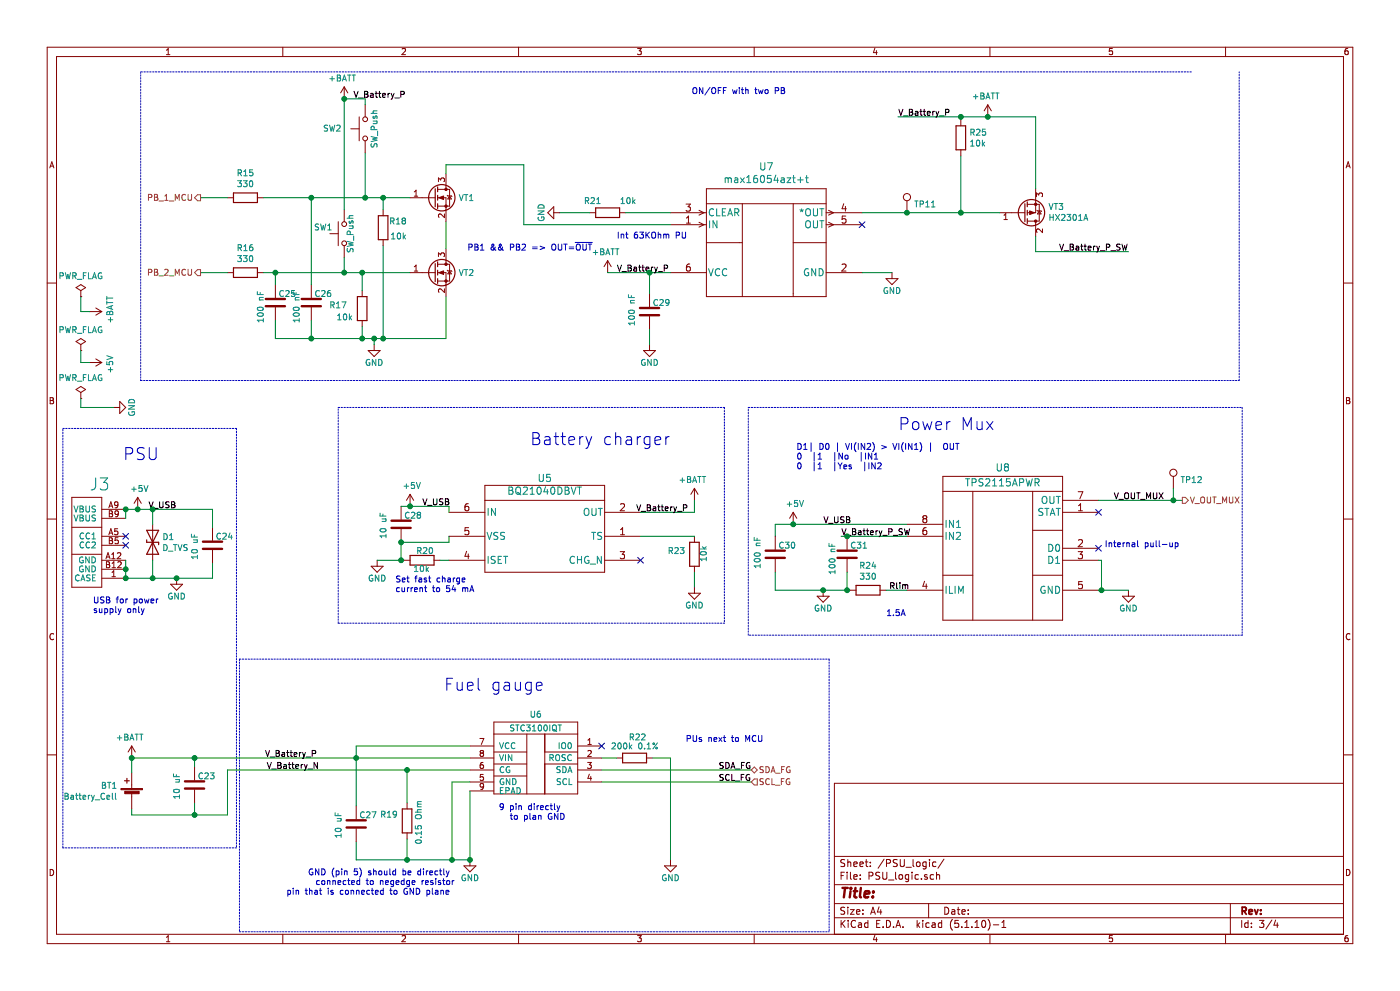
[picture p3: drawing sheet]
EESchema Schematic File Version 4
EELAYER 30 0
EELAYER END
$Descr A4 11693 8268
encoding utf-8
Sheet 3 4
Title ""
Date ""
Rev ""
Comp ""
Comment1 ""
Comment2 ""
Comment3 ""
Comment4 ""
$EndDescr
$Comp
L OnOffControllers:max16054azt+t U?
U 1 1
P 5600 1775
AR Path="/5ED3F98E/5F943E21" Ref="U?"  Part="1" 
AR Path="/5F913559/5F943E21" Ref="U7"  Part="1" 
F 0 "U7" H 6400 2162 60  0000 C CNN
F 1 "max16054azt+t" H 6400 2056 60  0000 C CNN
F 2 "TO_SOT_Packages_SMD:SOT-23-6_Handsoldering" H 6400 2015 60  0001 C CNN
F 3 "https://datasheet.lcsc.com/szlcsc/Maxim-Integrated-MAX16054AZT-T_C79401.pdf" H 5600 1775 60  0001 C CNN
F 4 "https://lcsc.com/product-detail/Interface-Specialized_Maxim-Integrated-MAX16054AZT-T_C79401.html" H 5450 2025 50  0001 C CNN "lcsc"
	1    5600 1775
	1    0    0    -1  
$EndComp
$Comp
L Device:C C?
U 1 1
P 5425 2600
AR Path="/5EA4867C/5F943E27" Ref="C?"  Part="1" 
AR Path="/5E9C1C3A/5F943E27" Ref="C?"  Part="1" 
AR Path="/5ED3F98E/5F943E27" Ref="C?"  Part="1" 
AR Path="/5F913559/5F943E27" Ref="C29"  Part="1" 
F 0 "C29" H 5450 2675 50  0000 L CNN
F 1 "100 nF" V 5275 2475 50  0000 L CNN
F 2 "Capacitor_SMD:C_0603_1608Metric" H 5463 2450 50  0001 C CNN
F 3 "~" H 5425 2600 50  0001 C CNN
	1    5425 2600
	1    0    0    -1  
$EndComp
Wire Wire Line
	5600 2275 5425 2275
Wire Wire Line
	5425 2275 5425 2450
Wire Wire Line
	7200 2275 7450 2275
$Comp
L MosfetLocal:HX2301A VT?
U 1 1
P 8550 1775
AR Path="/5ED3F98E/5F943E30" Ref="VT?"  Part="1" 
AR Path="/5F913559/5F943E30" Ref="VT3"  Part="1" 
F 0 "VT3" H 8755 1729 50  0000 L CNN
F 1 "HX2301A" H 8755 1820 50  0000 L CNN
F 2 "TO_SOT_Packages_SMD:SOT-23" H 8750 1875 50  0001 C CNN
F 3 "https://lcsc.com/product-detail/MOSFET_HX-hengjiaxing-HX2301A_C296298.html" H 8550 1775 50  0001 C CNN
	1    8550 1775
	1    0    0    1   
$EndComp
$Comp
L Device:R R?
U 1 1
P 8025 1150
AR Path="/5EA4867C/5F943E36" Ref="R?"  Part="1" 
AR Path="/5ED3F98E/5F943E36" Ref="R?"  Part="1" 
AR Path="/5F913559/5F943E36" Ref="R25"  Part="1" 
F 0 "R25" H 8095 1196 50  0000 L CNN
F 1 "10k" H 8095 1105 50  0000 L CNN
F 2 "Resistor_SMD:R_0603_1608Metric" V 7955 1150 50  0001 C CNN
F 3 "~" H 8025 1150 50  0001 C CNN
	1    8025 1150
	1    0    0    -1  
$EndComp
Text Label 5150 2275 0    50   ~ 0
V_Battery_P
Connection ~ 5425 2275
Text Label 7500 975  0    50   ~ 0
V_Battery_P
Wire Wire Line
	8025 975  8025 1000
Wire Wire Line
	8025 1300 8025 1775
Connection ~ 8025 1775
Wire Wire Line
	8025 1775 8350 1775
Wire Wire Line
	7200 1775 7575 1775
Wire Wire Line
	8025 975  8250 975 
Wire Wire Line
	8650 975  8650 1575
Text Label 9425 2100 2    50   ~ 0
V_Battery_P_SW
Wire Wire Line
	8650 1975 8650 2100
Wire Wire Line
	8650 2100 9425 2100
Wire Wire Line
	5600 1775 5225 1775
$Comp
L Device:R R?
U 1 1
P 5075 1775
AR Path="/5EA4867C/5F943E4B" Ref="R?"  Part="1" 
AR Path="/5ED3F98E/5F943E4B" Ref="R?"  Part="1" 
AR Path="/5F913559/5F943E4B" Ref="R21"  Part="1" 
F 0 "R21" V 4975 1575 50  0000 L CNN
F 1 "10k" V 4975 1875 50  0000 L CNN
F 2 "Resistor_SMD:R_0603_1608Metric" V 5005 1775 50  0001 C CNN
F 3 "~" H 5075 1775 50  0001 C CNN
	1    5075 1775
	0    1    1    0   
$EndComp
Wire Wire Line
	4925 1775 4675 1775
NoConn ~ 7200 1875
Wire Wire Line
	7500 975  8025 975 
Connection ~ 8025 975 
Text Notes 5150 2000 0    50   ~ 0
Int 63KOhm PU\n
Wire Notes Line
	1175 600  1175 3175
Wire Notes Line
	1175 3175 10350 3175
Wire Notes Line
	10350 3175 10350 600 
Wire Notes Line
	9950 600  1175 600 
Text Notes 5775 875  0    50   ~ 0
ON/OFF with two PB\n\n
$Comp
L Connector:TestPoint TP?
U 1 1
P 7575 1775
AR Path="/5E9C1C3A/5F943E5B" Ref="TP?"  Part="1" 
AR Path="/5ED3F98E/5F943E5B" Ref="TP?"  Part="1" 
AR Path="/5F913559/5F943E5B" Ref="TP11"  Part="1" 
F 0 "TP11" H 7633 1847 50  0000 L CNN
F 1 "TestPoint" H 7633 1802 50  0001 L CNN
F 2 "Measurement_Points:Measurement_Point_Round-SMD-Pad_Small" H 7775 1775 50  0001 C CNN
F 3 "~" H 7775 1775 50  0001 C CNN
	1    7575 1775
	1    0    0    -1  
$EndComp
Text HLabel 1675 1650 0    50   Output ~ 0
PB_1_MCU
Text HLabel 1675 2275 0    50   Output ~ 0
PB_2_MCU
$Comp
L MosfetLocal:SL2300 VT?
U 1 1
P 3700 1650
AR Path="/5EA4867C/5F943E66" Ref="VT?"  Part="1" 
AR Path="/5ED3F98E/5F943E66" Ref="VT?"  Part="1" 
AR Path="/5F913559/5F943E66" Ref="VT1"  Part="1" 
F 0 "VT1" H 3829 1650 50  0000 L CNN
F 1 "SL2300" H 3830 1605 50  0001 L CNN
F 2 "TO_SOT_Packages_SMD:SOT-23" H 3700 1650 50  0001 C CNN
F 3 "https://datasheet.lcsc.com/szlcsc/1906271838_SLKORMICRO-Elec-SL2300_C350314.pdf" H 3700 1650 50  0001 C CNN
F 4 "https://lcsc.com/product-detail/MOSFET_Slkor-SLKORMICRO-Elec-SL2300_C350314.html" H 3700 1650 50  0001 C CNN "lcsc"
	1    3700 1650
	1    0    0    -1  
$EndComp
$Comp
L MosfetLocal:SL2300 VT?
U 1 1
P 3700 2275
AR Path="/5EA4867C/5F943E6D" Ref="VT?"  Part="1" 
AR Path="/5ED3F98E/5F943E6D" Ref="VT?"  Part="1" 
AR Path="/5F913559/5F943E6D" Ref="VT2"  Part="1" 
F 0 "VT2" H 3829 2275 50  0000 L CNN
F 1 "SL2300" H 3830 2230 50  0001 L CNN
F 2 "TO_SOT_Packages_SMD:SOT-23" H 3700 2275 50  0001 C CNN
F 3 "https://datasheet.lcsc.com/szlcsc/1906271838_SLKORMICRO-Elec-SL2300_C350314.pdf" H 3700 2275 50  0001 C CNN
F 4 "https://lcsc.com/product-detail/MOSFET_Slkor-SLKORMICRO-Elec-SL2300_C350314.html" H 3700 2275 50  0001 C CNN "lcsc"
	1    3700 2275
	1    0    0    -1  
$EndComp
Wire Wire Line
	3725 1850 3725 2075
$Comp
L Switch:SW_Push SW?
U 1 1
P 3050 1075
AR Path="/5ED3F98E/5F943E75" Ref="SW?"  Part="1" 
AR Path="/5F913559/5F943E75" Ref="SW2"  Part="1" 
F 0 "SW2" V 3050 1350 50  0000 C CNN
F 1 "SW_Push" H 3050 1000 50  0000 C CNN
F 2 "Buttons_Switches_SMD:SW_SPST_B3U-3000P-B" H 3050 1275 50  0001 C CNN
F 3 "https://datasheet.lcsc.com/szlcsc/Omron-Electronics-B3U-3000PM-B_C306884.pdf" H 3050 1275 50  0001 C CNN
F 4 "https://lcsc.com/products/Tactile-Switches_427.html?q=b3u-3000" H 3050 1075 50  0001 C CNN "lcsc"
	1    3050 1075
	0    -1   -1   0   
$EndComp
$Comp
L Switch:SW_Push SW?
U 1 1
P 2875 1950
AR Path="/5ED3F98E/5F943E7C" Ref="SW?"  Part="1" 
AR Path="/5F913559/5F943E7C" Ref="SW1"  Part="1" 
F 0 "SW1" V 2925 2125 50  0000 C CNN
F 1 "SW_Push" H 2875 1900 50  0000 C CNN
F 2 "Buttons_Switches_SMD:SW_SPST_B3U-3000P-B" H 2875 2150 50  0001 C CNN
F 3 "https://datasheet.lcsc.com/szlcsc/Omron-Electronics-B3U-3000PM-B_C306884.pdf" H 2875 2150 50  0001 C CNN
F 4 "https://lcsc.com/products/Tactile-Switches_427.html?q=b3u-3000" H 2875 1950 50  0001 C CNN "lcsc"
	1    2875 1950
	0    -1   -1   0   
$EndComp
$Comp
L Device:R R?
U 1 1
P 3025 2575
AR Path="/5EA4867C/5F943E82" Ref="R?"  Part="1" 
AR Path="/5ED3F98E/5F943E82" Ref="R?"  Part="1" 
AR Path="/5F913559/5F943E82" Ref="R17"  Part="1" 
F 0 "R17" H 3150 2550 50  0000 L CNN
F 1 "10k" H 3100 2650 50  0000 L CNN
F 2 "Resistor_SMD:R_0603_1608Metric" V 2955 2575 50  0001 C CNN
F 3 "~" H 3025 2575 50  0001 C CNN
	1    3025 2575
	-1   0    0    1   
$EndComp
$Comp
L Device:R R?
U 1 1
P 3200 1900
AR Path="/5EA4867C/5F943E88" Ref="R?"  Part="1" 
AR Path="/5ED3F98E/5F943E88" Ref="R?"  Part="1" 
AR Path="/5F913559/5F943E88" Ref="R18"  Part="1" 
F 0 "R18" H 3000 1850 50  0000 L CNN
F 1 "10k" H 3000 1975 50  0000 L CNN
F 2 "Resistor_SMD:R_0603_1608Metric" V 3130 1900 50  0001 C CNN
F 3 "~" H 3200 1900 50  0001 C CNN
	1    3200 1900
	-1   0    0    1   
$EndComp
Wire Wire Line
	3200 1750 3200 1650
Wire Wire Line
	3200 1650 3425 1650
Wire Wire Line
	3025 2425 3025 2275
Wire Wire Line
	3025 2275 3425 2275
Wire Wire Line
	3200 2050 3200 2825
Wire Wire Line
	3200 2825 3125 2825
Wire Wire Line
	3025 2825 3025 2725
$Comp
L power:GND #PWR?
U 1 1
P 3125 2875
AR Path="/5F943E95" Ref="#PWR?"  Part="1" 
AR Path="/5E9B1DCE/5F943E95" Ref="#PWR?"  Part="1" 
AR Path="/5ED3F98E/5F943E95" Ref="#PWR?"  Part="1" 
AR Path="/5F913559/5F943E95" Ref="#PWR031"  Part="1" 
F 0 "#PWR031" H 3125 2625 50  0001 C CNN
F 1 "GND" H 3125 2725 50  0000 C CNN
F 2 "" H 3125 2875 50  0001 C CNN
F 3 "" H 3125 2875 50  0001 C CNN
	1    3125 2875
	1    0    0    -1  
$EndComp
Wire Wire Line
	3125 2875 3125 2825
Connection ~ 3125 2825
Wire Wire Line
	3725 2475 3725 2825
Wire Wire Line
	3725 2825 3200 2825
Connection ~ 3200 2825
Wire Wire Line
	2875 2275 2875 2150
Connection ~ 3025 2275
Wire Wire Line
	3050 1275 3050 1650
Connection ~ 3200 1650
Wire Wire Line
	2875 825  3050 825 
Wire Wire Line
	3050 825  3050 875 
Wire Wire Line
	2875 825  2875 1750
Wire Wire Line
	3725 1450 3725 1375
Wire Wire Line
	3725 1375 4375 1375
Wire Wire Line
	4375 1375 4375 1875
Wire Wire Line
	4375 1875 5600 1875
Text Notes 4950 2100 2    50   ~ 0
PB1 && PB2 => OUT=~OUT\n
Text Label 2950 825  0    50   ~ 0
V_Battery_P
$Comp
L power:GND #PWR?
U 1 1
P 4675 1775
AR Path="/5F943EB2" Ref="#PWR?"  Part="1" 
AR Path="/5E9B1DCE/5F943EB2" Ref="#PWR?"  Part="1" 
AR Path="/5ED3F98E/5F943EB2" Ref="#PWR?"  Part="1" 
AR Path="/5F913559/5F943EB2" Ref="#PWR035"  Part="1" 
F 0 "#PWR035" H 4675 1525 50  0001 C CNN
F 1 "GND" H 4675 1625 50  0000 C CNN
F 2 "" H 4675 1775 50  0001 C CNN
F 3 "" H 4675 1775 50  0001 C CNN
	1    4675 1775
	0    1    1    0   
$EndComp
$Comp
L power:GND #PWR?
U 1 1
P 5425 2875
AR Path="/5F943EB8" Ref="#PWR?"  Part="1" 
AR Path="/5E9B1DCE/5F943EB8" Ref="#PWR?"  Part="1" 
AR Path="/5ED3F98E/5F943EB8" Ref="#PWR?"  Part="1" 
AR Path="/5F913559/5F943EB8" Ref="#PWR037"  Part="1" 
F 0 "#PWR037" H 5425 2625 50  0001 C CNN
F 1 "GND" H 5425 2725 50  0000 C CNN
F 2 "" H 5425 2875 50  0001 C CNN
F 3 "" H 5425 2875 50  0001 C CNN
	1    5425 2875
	1    0    0    -1  
$EndComp
Wire Wire Line
	5425 2750 5425 2875
$Comp
L power:GND #PWR?
U 1 1
P 7450 2275
AR Path="/5F943EBF" Ref="#PWR?"  Part="1" 
AR Path="/5E9B1DCE/5F943EBF" Ref="#PWR?"  Part="1" 
AR Path="/5ED3F98E/5F943EBF" Ref="#PWR?"  Part="1" 
AR Path="/5F913559/5F943EBF" Ref="#PWR043"  Part="1" 
F 0 "#PWR043" H 7450 2025 50  0001 C CNN
F 1 "GND" H 7450 2125 50  0000 C CNN
F 2 "" H 7450 2275 50  0001 C CNN
F 3 "" H 7450 2275 50  0001 C CNN
	1    7450 2275
	1    0    0    -1  
$EndComp
$Comp
L Device:R R?
U 1 1
P 7250 4925
AR Path="/5EA4867C/5F943ECC" Ref="R?"  Part="1" 
AR Path="/5E9C1C3A/5F943ECC" Ref="R?"  Part="1" 
AR Path="/5ED3F98E/5F943ECC" Ref="R?"  Part="1" 
AR Path="/5F913559/5F943ECC" Ref="R24"  Part="1" 
F 0 "R24" V 7043 4925 50  0000 C CNN
F 1 "330" V 7134 4925 50  0000 C CNN
F 2 "Resistor_SMD:R_0603_1608Metric" V 7180 4925 50  0001 C CNN
F 3 "https://lcsc.com/product-detail/Others_Viking-Tech-ARG03FTC3300_C217969.html" H 7250 4925 50  0001 C CNN
	1    7250 4925
	0    1    1    0   
$EndComp
Text Label 7425 4925 0    50   ~ 0
Rlim
Wire Wire Line
	9200 4675 9175 4675
Wire Wire Line
	9200 4925 9175 4925
Wire Wire Line
	9200 4675 9200 4925
Connection ~ 9200 4925
NoConn ~ 9175 4575
Text Notes 9225 4575 0    50   ~ 0
Internal pull-up\n
$Comp
L Device:C C?
U 1 1
P 6475 4625
AR Path="/5EA4867C/5F943EDA" Ref="C?"  Part="1" 
AR Path="/5E9C1C3A/5F943EDA" Ref="C?"  Part="1" 
AR Path="/5ED3F98E/5F943EDA" Ref="C?"  Part="1" 
AR Path="/5F913559/5F943EDA" Ref="C30"  Part="1" 
F 0 "C30" H 6500 4700 50  0000 L CNN
F 1 "100 nF" V 6325 4500 50  0000 L CNN
F 2 "Capacitor_SMD:C_0603_1608Metric" H 6513 4475 50  0001 C CNN
F 3 "~" H 6475 4625 50  0001 C CNN
	1    6475 4625
	1    0    0    -1  
$EndComp
$Comp
L Device:C C?
U 1 1
P 7075 4625
AR Path="/5EA4867C/5F943EE0" Ref="C?"  Part="1" 
AR Path="/5E9C1C3A/5F943EE0" Ref="C?"  Part="1" 
AR Path="/5ED3F98E/5F943EE0" Ref="C?"  Part="1" 
AR Path="/5F913559/5F943EE0" Ref="C31"  Part="1" 
F 0 "C31" H 7100 4700 50  0000 L CNN
F 1 "100 nF" V 6950 4450 50  0000 L CNN
F 2 "Capacitor_SMD:C_0603_1608Metric" H 7113 4475 50  0001 C CNN
F 3 "~" H 7075 4625 50  0001 C CNN
	1    7075 4625
	1    0    0    -1  
$EndComp
Wire Wire Line
	6475 4475 6475 4375
Wire Wire Line
	6475 4775 6475 4925
Wire Wire Line
	7075 4775 7075 4925
Text Label 6875 4375 0    50   ~ 0
V_USB
NoConn ~ 9175 4275
Text Label 9725 4175 2    50   ~ 0
V_OUT_MUX
Text Notes 7500 3600 0    100  ~ 0
Power Mux\n
Wire Notes Line
	10375 3400 10375 5300
Wire Notes Line
	10375 5300 6250 5300
Wire Notes Line
	6250 5300 6250 3400
Wire Notes Line
	6250 3400 10375 3400
$Comp
L USB_connectors:TYPE-C-31-M-17 J?
U 1 1
P 600 4900
AR Path="/5E9C1C3A/5F943EF2" Ref="J?"  Part="1" 
AR Path="/5ED3F98E/5F943EF2" Ref="J?"  Part="1" 
AR Path="/5F913559/5F943EF2" Ref="J3"  Part="1" 
F 0 "J3" H 833 5761 100 0000 C CNN
F 1 "TYPE-C-31-M-17" H 833 5761 100 0001 C CNN
F 2 "USB:TYPE-C-31-M-17" H 600 4900 100 0001 C CNN
F 3 "https://datasheet.lcsc.com/szlcsc/1903211732_Korean-Hroparts-Elec-TYPE-C-31-M-17_C283540.pdf" H 600 4900 100 0001 C CNN
F 4 "https://lcsc.com/product-detail/Others_Korean-Hroparts-Elec-TYPE-C-31-M-17_C283540.html" H 600 4900 50  0001 C CNN "lcsc"
	1    600  4900
	1    0    0    -1  
$EndComp
Wire Wire Line
	1050 4675 1050 4750
Connection ~ 1050 4750
Wire Wire Line
	1050 4750 1050 4825
Wire Wire Line
	1050 4825 1275 4825
Connection ~ 1050 4825
NoConn ~ 1050 4550
NoConn ~ 1050 4475
Wire Wire Line
	1050 4250 1150 4250
Wire Wire Line
	1050 4250 1050 4325
Connection ~ 1050 4250
Text Label 1475 4250 2    50   ~ 0
V_USB
Text Notes 775  5125 0    50   ~ 0
USB for power \nsupply only\n
$Comp
L Connector:TestPoint TP?
U 1 1
P 9800 4075
AR Path="/5EA4867C/5F943F05" Ref="TP?"  Part="1" 
AR Path="/5E9C1C3A/5F943F05" Ref="TP?"  Part="1" 
AR Path="/5ED3F98E/5F943F05" Ref="TP?"  Part="1" 
AR Path="/5F913559/5F943F05" Ref="TP12"  Part="1" 
F 0 "TP12" H 9858 4147 50  0000 L CNN
F 1 "TestPoint" H 9858 4102 50  0001 L CNN
F 2 "Measurement_Points:Measurement_Point_Round-SMD-Pad_Small" H 10000 4075 50  0001 C CNN
F 3 "~" H 10000 4075 50  0001 C CNN
	1    9800 4075
	1    0    0    -1  
$EndComp
Text HLabel 9875 4175 2    50   Output ~ 0
V_OUT_MUX
Connection ~ 9800 4175
Wire Wire Line
	9800 4175 9875 4175
Wire Wire Line
	9800 4075 9800 4175
$Comp
L Device:D_TVS D?
U 1 1
P 1275 4525
AR Path="/5E9C1C3A/5F943F10" Ref="D?"  Part="1" 
AR Path="/5ED3F98E/5F943F10" Ref="D?"  Part="1" 
AR Path="/5F913559/5F943F10" Ref="D1"  Part="1" 
F 0 "D1" V 1229 4604 50  0000 L CNN
F 1 "D_TVS" V 1320 4604 50  0000 L CNN
F 2 "" H 1275 4525 50  0001 C CNN
F 3 "https://datasheet.lcsc.com/szlcsc/2003282109_PN-SILICON-PESDU0521P1_C499647.pdf" H 1275 4525 50  0001 C CNN
F 4 "https://lcsc.com/product-detail/TVS_PN-SILICON-PESDU0521P1_C499647.html" V 1275 4525 50  0001 C CNN "lcsc"
	1    1275 4525
	0    1    1    0   
$EndComp
Wire Wire Line
	1275 4375 1275 4250
Connection ~ 1275 4250
Wire Wire Line
	1275 4675 1275 4825
Connection ~ 1275 4825
Wire Wire Line
	1275 4825 1475 4825
Wire Wire Line
	7025 4475 7075 4475
Wire Wire Line
	6475 4375 6625 4375
Wire Wire Line
	7400 4925 7575 4925
Connection ~ 7075 4475
Wire Wire Line
	7075 4475 7575 4475
Connection ~ 7075 4925
Wire Wire Line
	7075 4925 7100 4925
Wire Wire Line
	6475 4925 6875 4925
$Comp
L power:+5V #PWR?
U 1 1
P 1150 4250
AR Path="/5E9C1C3A/5F943F24" Ref="#PWR?"  Part="1" 
AR Path="/5ED3F98E/5F943F24" Ref="#PWR?"  Part="1" 
AR Path="/5F913559/5F943F24" Ref="#PWR028"  Part="1" 
F 0 "#PWR028" H 1150 4100 50  0001 C CNN
F 1 "+5V" H 1165 4423 50  0000 C CNN
F 2 "" H 1150 4250 50  0001 C CNN
F 3 "" H 1150 4250 50  0001 C CNN
	1    1150 4250
	1    0    0    -1  
$EndComp
Connection ~ 1150 4250
Wire Wire Line
	1150 4250 1275 4250
$Comp
L power:+5V #PWR?
U 1 1
P 6625 4375
AR Path="/5E9C1C3A/5F943F2C" Ref="#PWR?"  Part="1" 
AR Path="/5ED3F98E/5F943F2C" Ref="#PWR?"  Part="1" 
AR Path="/5F913559/5F943F2C" Ref="#PWR041"  Part="1" 
F 0 "#PWR041" H 6625 4225 50  0001 C CNN
F 1 "+5V" H 6640 4548 50  0000 C CNN
F 2 "" H 6625 4375 50  0001 C CNN
F 3 "" H 6625 4375 50  0001 C CNN
	1    6625 4375
	1    0    0    -1  
$EndComp
Connection ~ 6625 4375
Wire Wire Line
	6625 4375 7575 4375
Connection ~ 7575 1775
Wire Wire Line
	7575 1775 8025 1775
$Comp
L Device:Battery_Cell BT?
U 1 1
P 1100 6650
AR Path="/5E9C1C3A/5F943F36" Ref="BT?"  Part="1" 
AR Path="/5ED3F98E/5F943F36" Ref="BT?"  Part="1" 
AR Path="/5F913559/5F943F36" Ref="BT1"  Part="1" 
F 0 "BT1" H 1218 6746 50  0000 L CNN
F 1 "Battery_Cell" H 1218 6655 50  0000 L CNN
F 2 "Battery_Holders:Keystone_107_1x23mm-CoinCell" V 1100 6710 50  0001 C CNN
F 3 "https://aliexpress.ru/item/33000396152.html?spm=a2g0o.productlist.0.0.43416af464CXwu&algo_pvid=e6706777-cde6-4668-9867-8799ba4921bb&algo_expid=e6706777-cde6-4668-9867-8799ba4921bb-0&btsid=0b8b037215874644191236041ea897&ws_ab_test=searchweb0_0,searchweb201602_,searchweb201603_" V 1100 6710 50  0001 C CNN
	1    1100 6650
	-1   0    0    -1  
$EndComp
Wire Wire Line
	1100 6450 1100 6325
Wire Wire Line
	1100 6750 1100 6800
Text Label 7025 4475 0    50   ~ 0
V_Battery_P_SW
Text Notes 1025 3850 0    100  ~ 0
PSU
$Comp
L power:GND #PWR?
U 1 1
P 1475 4825
AR Path="/5F943F40" Ref="#PWR?"  Part="1" 
AR Path="/5E9B1DCE/5F943F40" Ref="#PWR?"  Part="1" 
AR Path="/5ED3F98E/5F943F40" Ref="#PWR?"  Part="1" 
AR Path="/5F913559/5F943F40" Ref="#PWR029"  Part="1" 
F 0 "#PWR029" H 1475 4575 50  0001 C CNN
F 1 "GND" H 1475 4675 50  0000 C CNN
F 2 "" H 1475 4825 50  0001 C CNN
F 3 "" H 1475 4825 50  0001 C CNN
	1    1475 4825
	1    0    0    -1  
$EndComp
$Comp
L power:GND #PWR?
U 1 1
P 6875 4925
AR Path="/5F943F46" Ref="#PWR?"  Part="1" 
AR Path="/5E9B1DCE/5F943F46" Ref="#PWR?"  Part="1" 
AR Path="/5ED3F98E/5F943F46" Ref="#PWR?"  Part="1" 
AR Path="/5F913559/5F943F46" Ref="#PWR042"  Part="1" 
F 0 "#PWR042" H 6875 4675 50  0001 C CNN
F 1 "GND" H 6875 4775 50  0000 C CNN
F 2 "" H 6875 4925 50  0001 C CNN
F 3 "" H 6875 4925 50  0001 C CNN
	1    6875 4925
	1    0    0    -1  
$EndComp
Connection ~ 6875 4925
Wire Wire Line
	6875 4925 7075 4925
$Comp
L power:GND #PWR?
U 1 1
P 9425 4925
AR Path="/5F943F4E" Ref="#PWR?"  Part="1" 
AR Path="/5E9B1DCE/5F943F4E" Ref="#PWR?"  Part="1" 
AR Path="/5ED3F98E/5F943F4E" Ref="#PWR?"  Part="1" 
AR Path="/5F913559/5F943F4E" Ref="#PWR045"  Part="1" 
F 0 "#PWR045" H 9425 4675 50  0001 C CNN
F 1 "GND" H 9425 4775 50  0000 C CNN
F 2 "" H 9425 4925 50  0001 C CNN
F 3 "" H 9425 4925 50  0001 C CNN
	1    9425 4925
	1    0    0    -1  
$EndComp
$Comp
L power:+BATT #PWR?
U 1 1
P 1100 6325
AR Path="/5E9C1C3A/5F943F54" Ref="#PWR?"  Part="1" 
AR Path="/5F7F86D0/5F943F54" Ref="#PWR?"  Part="1" 
AR Path="/5ED3F98E/5F943F54" Ref="#PWR?"  Part="1" 
AR Path="/5F913559/5F943F54" Ref="#PWR027"  Part="1" 
F 0 "#PWR027" H 1100 6175 50  0001 C CNN
F 1 "+BATT" H 1115 6498 50  0000 C CNN
F 2 "" H 1100 6325 50  0001 C CNN
F 3 "" H 1100 6325 50  0001 C CNN
	1    1100 6325
	-1   0    0    -1  
$EndComp
Connection ~ 1100 6325
Wire Wire Line
	5350 4475 5800 4475
$Comp
L BatteryManagmentLocal:BQ21040DBVT U?
U 1 1
P 3750 4375
AR Path="/5E9C1C3A/5F943F5D" Ref="U?"  Part="1" 
AR Path="/5F7F86D0/5F943F5D" Ref="U?"  Part="1" 
AR Path="/5ED3F98E/5F943F5D" Ref="U?"  Part="1" 
AR Path="/5F913559/5F943F5D" Ref="U5"  Part="1" 
F 0 "U5" H 4550 4762 60  0000 C CNN
F 1 "BQ21040DBVT" H 4550 4656 60  0000 C CNN
F 2 "TO_SOT_Packages_SMD:SOT-23-6" H 4550 4615 60  0001 C CNN
F 3 "https://datasheet.lcsc.com/szlcsc/Texas-Instruments-TI-BQ21040DBVR_C202311.pdf" H 4550 4656 60  0001 C CNN
F 4 "https://lcsc.com/product-detail/PMIC-Battery-Management_Texas-Instruments_BQ21040DBVR_Texas-Instruments-Texas-Instruments-BQ21040DBVR_C202311.html" H 3750 4375 50  0001 C CNN "lcsc"
	1    3750 4375
	1    0    0    -1  
$EndComp
Wire Wire Line
	3750 4225 3750 4275
Wire Wire Line
	3750 4525 3750 4475
$Comp
L Device:R R?
U 1 1
P 3525 4675
AR Path="/5EA4867C/5F943F65" Ref="R?"  Part="1" 
AR Path="/5E9C1C3A/5F943F65" Ref="R?"  Part="1" 
AR Path="/5F7F86D0/5F943F65" Ref="R?"  Part="1" 
AR Path="/5ED3F98E/5F943F65" Ref="R?"  Part="1" 
AR Path="/5F913559/5F943F65" Ref="R20"  Part="1" 
F 0 "R20" V 3600 4625 50  0000 L CNN
F 1 "10k" V 3450 4600 50  0000 L CNN
F 2 "Resistor_SMD:R_0603_1608Metric" V 3455 4675 50  0001 C CNN
F 3 "~" H 3525 4675 50  0001 C CNN
	1    3525 4675
	0    1    -1   0   
$EndComp
Wire Wire Line
	3750 4675 3675 4675
Wire Wire Line
	3375 4675 3350 4675
Text Notes 3300 4950 0    50   ~ 0
Set fast charge\ncurrent to 54 mA
NoConn ~ 5350 4675
Wire Wire Line
	3350 4525 3750 4525
Wire Wire Line
	3350 4225 3425 4225
Text Notes 4425 3725 0    100  ~ 0
Battery charger\n
Wire Notes Line
	2825 5200 2825 3400
$Comp
L Device:R R?
U 1 1
P 5800 4625
AR Path="/5EA4867C/5F943F7B" Ref="R?"  Part="1" 
AR Path="/5E9C1C3A/5F943F7B" Ref="R?"  Part="1" 
AR Path="/5F7F86D0/5F943F7B" Ref="R?"  Part="1" 
AR Path="/5ED3F98E/5F943F7B" Ref="R?"  Part="1" 
AR Path="/5F913559/5F943F7B" Ref="R23"  Part="1" 
F 0 "R23" H 5575 4600 50  0000 L CNN
F 1 "10k" V 5875 4550 50  0000 L CNN
F 2 "Resistor_SMD:R_0603_1608Metric" V 5730 4625 50  0001 C CNN
F 3 "~" H 5800 4625 50  0001 C CNN
	1    5800 4625
	1    0    0    1   
$EndComp
Text Label 3525 4225 0    50   ~ 0
V_USB
Wire Notes Line
	6050 3400 6050 5200
Wire Notes Line
	2825 5200 6050 5200
Wire Notes Line
	2825 3400 6050 3400
$Comp
L power:+5V #PWR?
U 1 1
P 3425 4225
AR Path="/5E9C1C3A/5F943F85" Ref="#PWR?"  Part="1" 
AR Path="/5F7F86D0/5F943F85" Ref="#PWR?"  Part="1" 
AR Path="/5ED3F98E/5F943F85" Ref="#PWR?"  Part="1" 
AR Path="/5F913559/5F943F85" Ref="#PWR033"  Part="1" 
F 0 "#PWR033" H 3425 4075 50  0001 C CNN
F 1 "+5V" H 3440 4398 50  0000 C CNN
F 2 "" H 3425 4225 50  0001 C CNN
F 3 "" H 3425 4225 50  0001 C CNN
	1    3425 4225
	1    0    0    -1  
$EndComp
Connection ~ 3425 4225
Wire Wire Line
	3425 4225 3750 4225
$Comp
L power:GND #PWR?
U 1 1
P 3150 4675
AR Path="/5F943F8D" Ref="#PWR?"  Part="1" 
AR Path="/5E9B1DCE/5F943F8D" Ref="#PWR?"  Part="1" 
AR Path="/5ED3F98E/5F943F8D" Ref="#PWR?"  Part="1" 
AR Path="/5E9C1C3A/5F943F8D" Ref="#PWR?"  Part="1" 
AR Path="/5F7F86D0/5F943F8D" Ref="#PWR?"  Part="1" 
AR Path="/5F913559/5F943F8D" Ref="#PWR032"  Part="1" 
F 0 "#PWR032" H 3150 4425 50  0001 C CNN
F 1 "GND" H 3150 4525 50  0000 C CNN
F 2 "" H 3150 4675 50  0001 C CNN
F 3 "" H 3150 4675 50  0001 C CNN
	1    3150 4675
	1    0    0    -1  
$EndComp
Wire Wire Line
	3350 4525 3350 4675
Connection ~ 3350 4675
Wire Wire Line
	3350 4675 3150 4675
$Comp
L power:+BATT #PWR?
U 1 1
P 5800 4175
AR Path="/5E9C1C3A/5F943F9D" Ref="#PWR?"  Part="1" 
AR Path="/5F7F86D0/5F943F9D" Ref="#PWR?"  Part="1" 
AR Path="/5ED3F98E/5F943F9D" Ref="#PWR?"  Part="1" 
AR Path="/5F913559/5F943F9D" Ref="#PWR039"  Part="1" 
F 0 "#PWR039" H 5800 4025 50  0001 C CNN
F 1 "+BATT" H 5815 4348 50  0000 C CNN
F 2 "" H 5800 4175 50  0001 C CNN
F 3 "" H 5800 4175 50  0001 C CNN
	1    5800 4175
	-1   0    0    -1  
$EndComp
Wire Wire Line
	5800 4275 5800 4175
Wire Wire Line
	5350 4275 5800 4275
Text Label 2650 6325 2    50   ~ 0
V_Battery_P
$Comp
L BatteryManagmentLocal:STC3100IQT U?
U 1 1
P 4475 6375
AR Path="/5E9C1C3A/5F943FA7" Ref="U?"  Part="1" 
AR Path="/5F7F86D0/5F943FA7" Ref="U?"  Part="1" 
AR Path="/5ED3F98E/5F943FA7" Ref="U?"  Part="1" 
AR Path="/5F913559/5F943FA7" Ref="U6"  Part="1" 
F 0 "U6" H 4475 6790 50  0000 C CNN
F 1 "STC3100IQT" H 4475 6675 50  0000 C CNN
F 2 "Housings_DFN_QFN:DFN-8-1EP_3x3mm_Pitch0.5mm" H 4600 7150 50  0001 C CNN
F 3 "https://datasheet.lcsc.com/szlcsc/1804172029_STMicroelectronics-STC3100IQT_C155587.pdf" H 4475 6375 50  0001 C CNN
F 4 "https://lcsc.com/product-detail/_STMicroelectronics_STC3100IQT_STC3100IQT_C155587.html" H 4850 7000 50  0001 C CNN "lcsc"
	1    4475 6375
	-1   0    0    -1  
$EndComp
Text Label 2225 6425 0    50   ~ 0
V_Battery_N
Wire Wire Line
	3400 6425 3400 6700
Wire Wire Line
	3775 6525 3775 7175
Wire Wire Line
	3400 7000 3400 7175
Text Notes 3800 7475 2    50   ~ 0
GND (pin 5) should be directly \nconnected to negedge resistor\npin that is connected to GND plane 
Wire Wire Line
	3925 6225 2975 6225
Wire Wire Line
	2975 7025 2975 7175
Connection ~ 3400 7175
Wire Wire Line
	2975 7175 3400 7175
NoConn ~ 5025 6225
$Comp
L Device:R R?
U 1 1
P 5300 6325
AR Path="/5EA4867C/5F943FCB" Ref="R?"  Part="1" 
AR Path="/5E9C1C3A/5F943FCB" Ref="R?"  Part="1" 
AR Path="/5F7F86D0/5F943FCB" Ref="R?"  Part="1" 
AR Path="/5ED3F98E/5F943FCB" Ref="R?"  Part="1" 
AR Path="/5F913559/5F943FCB" Ref="R22"  Part="1" 
F 0 "R22" V 5125 6275 50  0000 L CNN
F 1 "200k 0.1%" V 5200 6125 50  0000 L CNN
F 2 "Resistor_SMD:R_0603_1608Metric" V 5230 6325 50  0001 C CNN
F 3 "~" H 5300 6325 50  0001 C CNN
	1    5300 6325
	0    1    1    0   
$EndComp
Wire Wire Line
	5150 6325 5025 6325
Wire Wire Line
	5450 6325 5600 6325
Wire Wire Line
	3775 7175 3400 7175
Wire Wire Line
	3775 6525 3925 6525
Text Notes 4725 6850 2    50   ~ 0
9 pin directly \nto plan GND\n
Text Notes 4550 5775 2    100  ~ 0
Fuel gauge
Wire Notes Line
	2000 5500 2000 7775
$Comp
L Device:R R?
U 1 1
P 3400 6850
AR Path="/5EA4867C/5F943FE9" Ref="R?"  Part="1" 
AR Path="/5E9C1C3A/5F943FE9" Ref="R?"  Part="1" 
AR Path="/5F7F86D0/5F943FE9" Ref="R?"  Part="1" 
AR Path="/5ED3F98E/5F943FE9" Ref="R?"  Part="1" 
AR Path="/5F913559/5F943FE9" Ref="R19"  Part="1" 
F 0 "R19" H 3475 6800 50  0000 L CNN
F 1 "0.15 Ohm" V 3300 6675 50  0000 L CNN
F 2 "Resistor_SMD:R_0603_1608Metric" V 3330 6850 50  0001 C CNN
F 3 "~" H 3400 6850 50  0001 C CNN
F 4 "https://lcsc.com/product-detail/Chip-Resistor-Surface-Mount_UNI-ROYAL-Uniroyal-Elec-0603WAF150LT5E_C45879.html" V 3400 6850 50  0001 C CNN "lcsc"
	1    3400 6850
	-1   0    0    1   
$EndComp
Text Label 6000 6425 0    50   ~ 0
SDA_FG
Text Label 6000 6525 0    50   ~ 0
SCL_FG
Wire Notes Line
	2000 5500 6925 5500
Wire Notes Line
	2000 7775 6925 7775
Wire Notes Line
	6925 5500 6925 7775
Text HLabel 6275 6425 2    50   BiDi ~ 0
SDA_FG
Text HLabel 6275 6525 2    50   Input ~ 0
SCL_FG
$Comp
L power:GND #PWR?
U 1 1
P 3925 7175
AR Path="/5F943FFA" Ref="#PWR?"  Part="1" 
AR Path="/5E9B1DCE/5F943FFA" Ref="#PWR?"  Part="1" 
AR Path="/5ED3F98E/5F943FFA" Ref="#PWR?"  Part="1" 
AR Path="/5E9C1C3A/5F943FFA" Ref="#PWR?"  Part="1" 
AR Path="/5F7F86D0/5F943FFA" Ref="#PWR?"  Part="1" 
AR Path="/5F913559/5F943FFA" Ref="#PWR034"  Part="1" 
F 0 "#PWR034" H 3925 6925 50  0001 C CNN
F 1 "GND" H 3925 7025 50  0000 C CNN
F 2 "" H 3925 7175 50  0001 C CNN
F 3 "" H 3925 7175 50  0001 C CNN
	1    3925 7175
	1    0    0    -1  
$EndComp
Connection ~ 3775 7175
Wire Wire Line
	3925 6600 3925 7175
Connection ~ 3925 7175
Wire Wire Line
	3775 7175 3925 7175
Wire Wire Line
	5600 6325 5600 7175
$Comp
L power:GND #PWR?
U 1 1
P 5600 7175
AR Path="/5F944005" Ref="#PWR?"  Part="1" 
AR Path="/5E9B1DCE/5F944005" Ref="#PWR?"  Part="1" 
AR Path="/5ED3F98E/5F944005" Ref="#PWR?"  Part="1" 
AR Path="/5E9C1C3A/5F944005" Ref="#PWR?"  Part="1" 
AR Path="/5F7F86D0/5F944005" Ref="#PWR?"  Part="1" 
AR Path="/5F913559/5F944005" Ref="#PWR038"  Part="1" 
F 0 "#PWR038" H 5600 6925 50  0001 C CNN
F 1 "GND" H 5600 7025 50  0000 C CNN
F 2 "" H 5600 7175 50  0001 C CNN
F 3 "" H 5600 7175 50  0001 C CNN
	1    5600 7175
	1    0    0    -1  
$EndComp
Wire Wire Line
	1900 6425 3400 6425
Text Label 5750 4275 2    50   ~ 0
V_Battery_P
Wire Wire Line
	1100 6325 1625 6325
Wire Wire Line
	1100 6800 1625 6800
Wire Wire Line
	1900 6800 1900 6425
Wire Notes Line
	1975 3575 1975 7075
Wire Notes Line
	1975 7075 525  7075
Wire Notes Line
	525  7075 525  3575
Wire Notes Line
	525  3575 1975 3575
Wire Wire Line
	3400 6425 3925 6425
Connection ~ 3400 6425
$Comp
L Device:R R?
U 1 1
P 2050 1650
AR Path="/5EA4867C/5F961CF4" Ref="R?"  Part="1" 
AR Path="/5F7F86D0/5F961CF4" Ref="R?"  Part="1" 
AR Path="/5F913559/5F961CF4" Ref="R15"  Part="1" 
F 0 "R15" V 1843 1650 50  0000 C CNN
F 1 "330" V 1934 1650 50  0000 C CNN
F 2 "Resistor_SMD:R_0603_1608Metric" V 1980 1650 50  0001 C CNN
F 3 "https://lcsc.com/product-detail/Others_Viking-Tech-ARG03FTC3300_C217969.html" H 2050 1650 50  0001 C CNN
	1    2050 1650
	0    1    1    0   
$EndComp
$Comp
L Device:R R?
U 1 1
P 2050 2275
AR Path="/5EA4867C/5F966531" Ref="R?"  Part="1" 
AR Path="/5F7F86D0/5F966531" Ref="R?"  Part="1" 
AR Path="/5F913559/5F966531" Ref="R16"  Part="1" 
F 0 "R16" V 1843 2275 50  0000 C CNN
F 1 "330" V 1934 2275 50  0000 C CNN
F 2 "Resistor_SMD:R_0603_1608Metric" V 1980 2275 50  0001 C CNN
F 3 "https://lcsc.com/product-detail/Others_Viking-Tech-ARG03FTC3300_C217969.html" H 2050 2275 50  0001 C CNN
	1    2050 2275
	0    1    1    0   
$EndComp
Wire Wire Line
	1675 1650 1900 1650
Connection ~ 3050 1650
Wire Wire Line
	3050 1650 3200 1650
Wire Wire Line
	1675 2275 1900 2275
Connection ~ 2875 2275
Wire Wire Line
	2875 2275 3025 2275
Wire Wire Line
	5025 6425 6275 6425
Wire Wire Line
	5025 6525 6275 6525
Text Notes 5725 6200 0    50   ~ 0
PUs next to MCU\n
$Comp
L power:+BATT #PWR?
U 1 1
P 8250 975
AR Path="/5E9C1C3A/5F9B1170" Ref="#PWR?"  Part="1" 
AR Path="/5F7F86D0/5F9B1170" Ref="#PWR?"  Part="1" 
AR Path="/5ED3F98E/5F9B1170" Ref="#PWR?"  Part="1" 
AR Path="/5F913559/5F9B1170" Ref="#PWR044"  Part="1" 
F 0 "#PWR044" H 8250 825 50  0001 C CNN
F 1 "+BATT" H 8265 1148 50  0000 C CNN
F 2 "" H 8250 975 50  0001 C CNN
F 3 "" H 8250 975 50  0001 C CNN
	1    8250 975 
	-1   0    0    -1  
$EndComp
Connection ~ 8250 975 
Wire Wire Line
	8250 975  8650 975 
$Comp
L power:+BATT #PWR?
U 1 1
P 5075 2275
AR Path="/5E9C1C3A/5F9B18FF" Ref="#PWR?"  Part="1" 
AR Path="/5F7F86D0/5F9B18FF" Ref="#PWR?"  Part="1" 
AR Path="/5ED3F98E/5F9B18FF" Ref="#PWR?"  Part="1" 
AR Path="/5F913559/5F9B18FF" Ref="#PWR036"  Part="1" 
F 0 "#PWR036" H 5075 2125 50  0001 C CNN
F 1 "+BATT" H 5090 2448 50  0000 C CNN
F 2 "" H 5075 2275 50  0001 C CNN
F 3 "" H 5075 2275 50  0001 C CNN
	1    5075 2275
	-1   0    0    -1  
$EndComp
Wire Wire Line
	5075 2275 5425 2275
$Comp
L power:+BATT #PWR?
U 1 1
P 2875 825
AR Path="/5E9C1C3A/5F9B686B" Ref="#PWR?"  Part="1" 
AR Path="/5F7F86D0/5F9B686B" Ref="#PWR?"  Part="1" 
AR Path="/5ED3F98E/5F9B686B" Ref="#PWR?"  Part="1" 
AR Path="/5F913559/5F9B686B" Ref="#PWR030"  Part="1" 
F 0 "#PWR030" H 2875 675 50  0001 C CNN
F 1 "+BATT" H 2890 998 50  0000 C CNN
F 2 "" H 2875 825 50  0001 C CNN
F 3 "" H 2875 825 50  0001 C CNN
	1    2875 825 
	-1   0    0    -1  
$EndComp
Connection ~ 2875 825 
Wire Wire Line
	2975 6725 2975 6325
Connection ~ 2975 6325
Wire Wire Line
	2975 6325 3925 6325
Wire Wire Line
	2975 6225 2975 6325
$Comp
L power:PWR_FLAG #FLG02
U 1 1
P 675 2925
F 0 "#FLG02" H 675 3000 50  0001 C CNN
F 1 "PWR_FLAG" H 675 3098 50  0000 C CNN
F 2 "" H 675 2925 50  0001 C CNN
F 3 "~" H 675 2925 50  0001 C CNN
	1    675  2925
	1    0    0    -1  
$EndComp
$Comp
L power:PWR_FLAG #FLG01
U 1 1
P 675 2475
F 0 "#FLG01" H 675 2550 50  0001 C CNN
F 1 "PWR_FLAG" H 675 2648 50  0000 C CNN
F 2 "" H 675 2475 50  0001 C CNN
F 3 "~" H 675 2475 50  0001 C CNN
	1    675  2475
	1    0    0    -1  
$EndComp
$Comp
L power:GND #PWR?
U 1 1
P 950 3400
AR Path="/5FCD4629" Ref="#PWR?"  Part="1" 
AR Path="/5E9B1DCE/5FCD4629" Ref="#PWR?"  Part="1" 
AR Path="/5ED3F98E/5FCD4629" Ref="#PWR?"  Part="1" 
AR Path="/5F913559/5FCD4629" Ref="#PWR026"  Part="1" 
F 0 "#PWR026" H 950 3150 50  0001 C CNN
F 1 "GND" H 950 3250 50  0000 C CNN
F 2 "" H 950 3400 50  0001 C CNN
F 3 "" H 950 3400 50  0001 C CNN
	1    950  3400
	0    -1   -1   0   
$EndComp
$Comp
L power:+5V #PWR?
U 1 1
P 750 3025
AR Path="/5E9C1C3A/5FCD4DDE" Ref="#PWR?"  Part="1" 
AR Path="/5ED3F98E/5FCD4DDE" Ref="#PWR?"  Part="1" 
AR Path="/5F913559/5FCD4DDE" Ref="#PWR025"  Part="1" 
F 0 "#PWR025" H 750 2875 50  0001 C CNN
F 1 "+5V" H 765 3198 50  0000 C CNN
F 2 "" H 750 3025 50  0001 C CNN
F 3 "" H 750 3025 50  0001 C CNN
	1    750  3025
	0    1    1    0   
$EndComp
Wire Wire Line
	675  2925 675  3025
Wire Wire Line
	675  3025 750  3025
$Comp
L power:+BATT #PWR?
U 1 1
P 750 2600
AR Path="/5E9C1C3A/5FCDACE3" Ref="#PWR?"  Part="1" 
AR Path="/5F7F86D0/5FCDACE3" Ref="#PWR?"  Part="1" 
AR Path="/5ED3F98E/5FCDACE3" Ref="#PWR?"  Part="1" 
AR Path="/5F913559/5FCDACE3" Ref="#PWR024"  Part="1" 
F 0 "#PWR024" H 750 2450 50  0001 C CNN
F 1 "+BATT" H 765 2773 50  0000 C CNN
F 2 "" H 750 2600 50  0001 C CNN
F 3 "" H 750 2600 50  0001 C CNN
	1    750  2600
	0    1    -1   0   
$EndComp
Wire Wire Line
	675  2475 675  2600
Wire Wire Line
	675  2600 750  2600
$Comp
L power:GND #PWR?
U 1 1
P 5800 4900
AR Path="/5FCEB6E3" Ref="#PWR?"  Part="1" 
AR Path="/5E9B1DCE/5FCEB6E3" Ref="#PWR?"  Part="1" 
AR Path="/5ED3F98E/5FCEB6E3" Ref="#PWR?"  Part="1" 
AR Path="/5F913559/5FCEB6E3" Ref="#PWR040"  Part="1" 
F 0 "#PWR040" H 5800 4650 50  0001 C CNN
F 1 "GND" H 5800 4750 50  0000 C CNN
F 2 "" H 5800 4900 50  0001 C CNN
F 3 "" H 5800 4900 50  0001 C CNN
	1    5800 4900
	1    0    0    -1  
$EndComp
Wire Wire Line
	5800 4775 5800 4900
$Comp
L power:PWR_FLAG #FLG03
U 1 1
P 675 3325
F 0 "#FLG03" H 675 3400 50  0001 C CNN
F 1 "PWR_FLAG" H 675 3498 50  0000 C CNN
F 2 "" H 675 3325 50  0001 C CNN
F 3 "~" H 675 3325 50  0001 C CNN
	1    675  3325
	1    0    0    -1  
$EndComp
Wire Wire Line
	675  3400 950  3400
Wire Wire Line
	675  3325 675  3400
Text Notes 6650 3925 0    50   ~ 0
D1| D0 | VI(IN2) > VI(IN1) |  OUT\n0  |1  |No  |IN1\n0  |1  |Yes  |IN2
Text Notes 7400 5150 0    50   ~ 0
1.5A\n
$Comp
L Device:C C?
U 1 1
P 1625 6550
AR Path="/5EA4867C/600EBF62" Ref="C?"  Part="1" 
AR Path="/5E9C1C3A/600EBF62" Ref="C?"  Part="1" 
AR Path="/5F7F86D0/600EBF62" Ref="C?"  Part="1" 
AR Path="/5F988DA5/600EBF62" Ref="C?"  Part="1" 
AR Path="/5F913559/600EBF62" Ref="C23"  Part="1" 
F 0 "C23" H 1650 6625 50  0000 L CNN
F 1 "10 uF" V 1475 6425 50  0000 L CNN
F 2 "Capacitor_SMD:C_0603_1608Metric" H 1663 6400 50  0001 C CNN
F 3 "~" H 1625 6550 50  0001 C CNN
F 4 "" H 1625 6550 50  0001 C CNN "LCSC"
F 5 "https://lcsc.com/product-detail/Multilayer-Ceramic-Capacitors-MLCC-SMD-SMT_SANYEAR-C0603X5R106M160NT_C466781.html" H 1625 6550 50  0001 C CNN "lcsc"
	1    1625 6550
	1    0    0    -1  
$EndComp
Wire Wire Line
	1625 6400 1625 6325
Connection ~ 1625 6325
Wire Wire Line
	1625 6325 2975 6325
Wire Wire Line
	1625 6700 1625 6800
Connection ~ 1625 6800
Wire Wire Line
	1625 6800 1900 6800
$Comp
L Device:C C?
U 1 1
P 1775 4550
AR Path="/5EA4867C/600FA946" Ref="C?"  Part="1" 
AR Path="/5E9C1C3A/600FA946" Ref="C?"  Part="1" 
AR Path="/5F7F86D0/600FA946" Ref="C?"  Part="1" 
AR Path="/5F988DA5/600FA946" Ref="C?"  Part="1" 
AR Path="/5F913559/600FA946" Ref="C24"  Part="1" 
F 0 "C24" H 1800 4625 50  0000 L CNN
F 1 "10 uF" V 1625 4425 50  0000 L CNN
F 2 "Capacitor_SMD:C_0603_1608Metric" H 1813 4400 50  0001 C CNN
F 3 "~" H 1775 4550 50  0001 C CNN
F 4 "" H 1775 4550 50  0001 C CNN "LCSC"
F 5 "https://lcsc.com/product-detail/Multilayer-Ceramic-Capacitors-MLCC-SMD-SMT_SANYEAR-C0603X5R106M160NT_C466781.html" H 1775 4550 50  0001 C CNN "lcsc"
	1    1775 4550
	1    0    0    -1  
$EndComp
Connection ~ 1475 4825
Wire Wire Line
	1775 4700 1775 4825
Wire Wire Line
	1475 4825 1775 4825
Wire Wire Line
	1775 4250 1775 4400
Wire Wire Line
	1275 4250 1775 4250
$Comp
L Device:C C?
U 1 1
P 2975 6875
AR Path="/5EA4867C/6018A9C5" Ref="C?"  Part="1" 
AR Path="/5E9C1C3A/6018A9C5" Ref="C?"  Part="1" 
AR Path="/5F7F86D0/6018A9C5" Ref="C?"  Part="1" 
AR Path="/5F988DA5/6018A9C5" Ref="C?"  Part="1" 
AR Path="/5F913559/6018A9C5" Ref="C27"  Part="1" 
F 0 "C27" H 3000 6950 50  0000 L CNN
F 1 "10 uF" V 2825 6750 50  0000 L CNN
F 2 "Capacitor_SMD:C_0603_1608Metric" H 3013 6725 50  0001 C CNN
F 3 "~" H 2975 6875 50  0001 C CNN
F 4 "" H 2975 6875 50  0001 C CNN "LCSC"
F 5 "https://lcsc.com/product-detail/Multilayer-Ceramic-Capacitors-MLCC-SMD-SMT_SANYEAR-C0603X5R106M160NT_C466781.html" H 2975 6875 50  0001 C CNN "lcsc"
	1    2975 6875
	1    0    0    -1  
$EndComp
$Comp
L Device:C C?
U 1 1
P 3350 4375
AR Path="/5EA4867C/6018B92A" Ref="C?"  Part="1" 
AR Path="/5E9C1C3A/6018B92A" Ref="C?"  Part="1" 
AR Path="/5F7F86D0/6018B92A" Ref="C?"  Part="1" 
AR Path="/5F988DA5/6018B92A" Ref="C?"  Part="1" 
AR Path="/5F913559/6018B92A" Ref="C28"  Part="1" 
F 0 "C28" H 3375 4450 50  0000 L CNN
F 1 "10 uF" V 3200 4250 50  0000 L CNN
F 2 "Capacitor_SMD:C_0603_1608Metric" H 3388 4225 50  0001 C CNN
F 3 "~" H 3350 4375 50  0001 C CNN
F 4 "" H 3350 4375 50  0001 C CNN "LCSC"
F 5 "https://lcsc.com/product-detail/Multilayer-Ceramic-Capacitors-MLCC-SMD-SMT_SANYEAR-C0603X5R106M160NT_C466781.html" H 3350 4375 50  0001 C CNN "lcsc"
	1    3350 4375
	1    0    0    -1  
$EndComp
Connection ~ 3350 4525
$Comp
L Device:C C?
U 1 1
P 2300 2525
AR Path="/5EA4867C/6018C57C" Ref="C?"  Part="1" 
AR Path="/5E9C1C3A/6018C57C" Ref="C?"  Part="1" 
AR Path="/5ED3F98E/6018C57C" Ref="C?"  Part="1" 
AR Path="/5F913559/6018C57C" Ref="C25"  Part="1" 
F 0 "C25" H 2325 2600 50  0000 L CNN
F 1 "100 nF" V 2175 2350 50  0000 L CNN
F 2 "Capacitor_SMD:C_0603_1608Metric" H 2338 2375 50  0001 C CNN
F 3 "~" H 2300 2525 50  0001 C CNN
	1    2300 2525
	1    0    0    -1  
$EndComp
$Comp
L Device:C C?
U 1 1
P 2600 2525
AR Path="/5EA4867C/601A13B5" Ref="C?"  Part="1" 
AR Path="/5E9C1C3A/601A13B5" Ref="C?"  Part="1" 
AR Path="/5ED3F98E/601A13B5" Ref="C?"  Part="1" 
AR Path="/5F913559/601A13B5" Ref="C26"  Part="1" 
F 0 "C26" H 2625 2600 50  0000 L CNN
F 1 "100 nF" V 2475 2350 50  0000 L CNN
F 2 "Capacitor_SMD:C_0603_1608Metric" H 2638 2375 50  0001 C CNN
F 3 "~" H 2600 2525 50  0001 C CNN
	1    2600 2525
	1    0    0    -1  
$EndComp
Wire Wire Line
	2300 2375 2300 2275
Wire Wire Line
	2300 2275 2200 2275
Wire Wire Line
	2300 2275 2875 2275
Connection ~ 2300 2275
Wire Wire Line
	2600 2375 2600 1650
Wire Wire Line
	2600 1650 2200 1650
Wire Wire Line
	2600 1650 3050 1650
Connection ~ 2600 1650
Wire Wire Line
	2300 2675 2300 2825
Wire Wire Line
	2300 2825 2600 2825
Connection ~ 3025 2825
Wire Wire Line
	3025 2825 3125 2825
Wire Wire Line
	2600 2675 2600 2825
Connection ~ 2600 2825
Wire Wire Line
	2600 2825 3025 2825
Wire Wire Line
	9200 4925 9425 4925
Wire Wire Line
	9175 4175 9800 4175
$Comp
L PowerMuxes:TPS2115APWR U?
U 1 1
P 8375 4425
AR Path="/5E9C1C3A/5F943EC6" Ref="U?"  Part="1" 
AR Path="/5ED3F98E/5F943EC6" Ref="U?"  Part="1" 
AR Path="/5F913559/5F943EC6" Ref="U8"  Part="1" 
F 0 "U8" H 8375 4950 60  0000 C CNN
F 1 "TPS2115APWR" H 8375 4825 60  0000 C CNN
F 2 "Housings_SSOP:TSSOP-8_4.4x3mm_Pitch0.65mm" H 8375 4915 60  0001 C CNN
F 3 "https://datasheet.lcsc.com/szlcsc/1809131529_Texas-Instruments-TPS2115APWR_C70287.pdf" H 8375 4175 60  0001 C CNN
F 4 "https://lcsc.com/product-detail/Switching-Controllers_Texas-Instruments_TPS2115APWR_Texas-Instruments-Texas-Instruments-TPS2115APWR_C70287.html" H 8375 4425 50  0001 C CNN "lcsc"
	1    8375 4425
	1    0    0    -1  
$EndComp
$EndSCHEMATC
